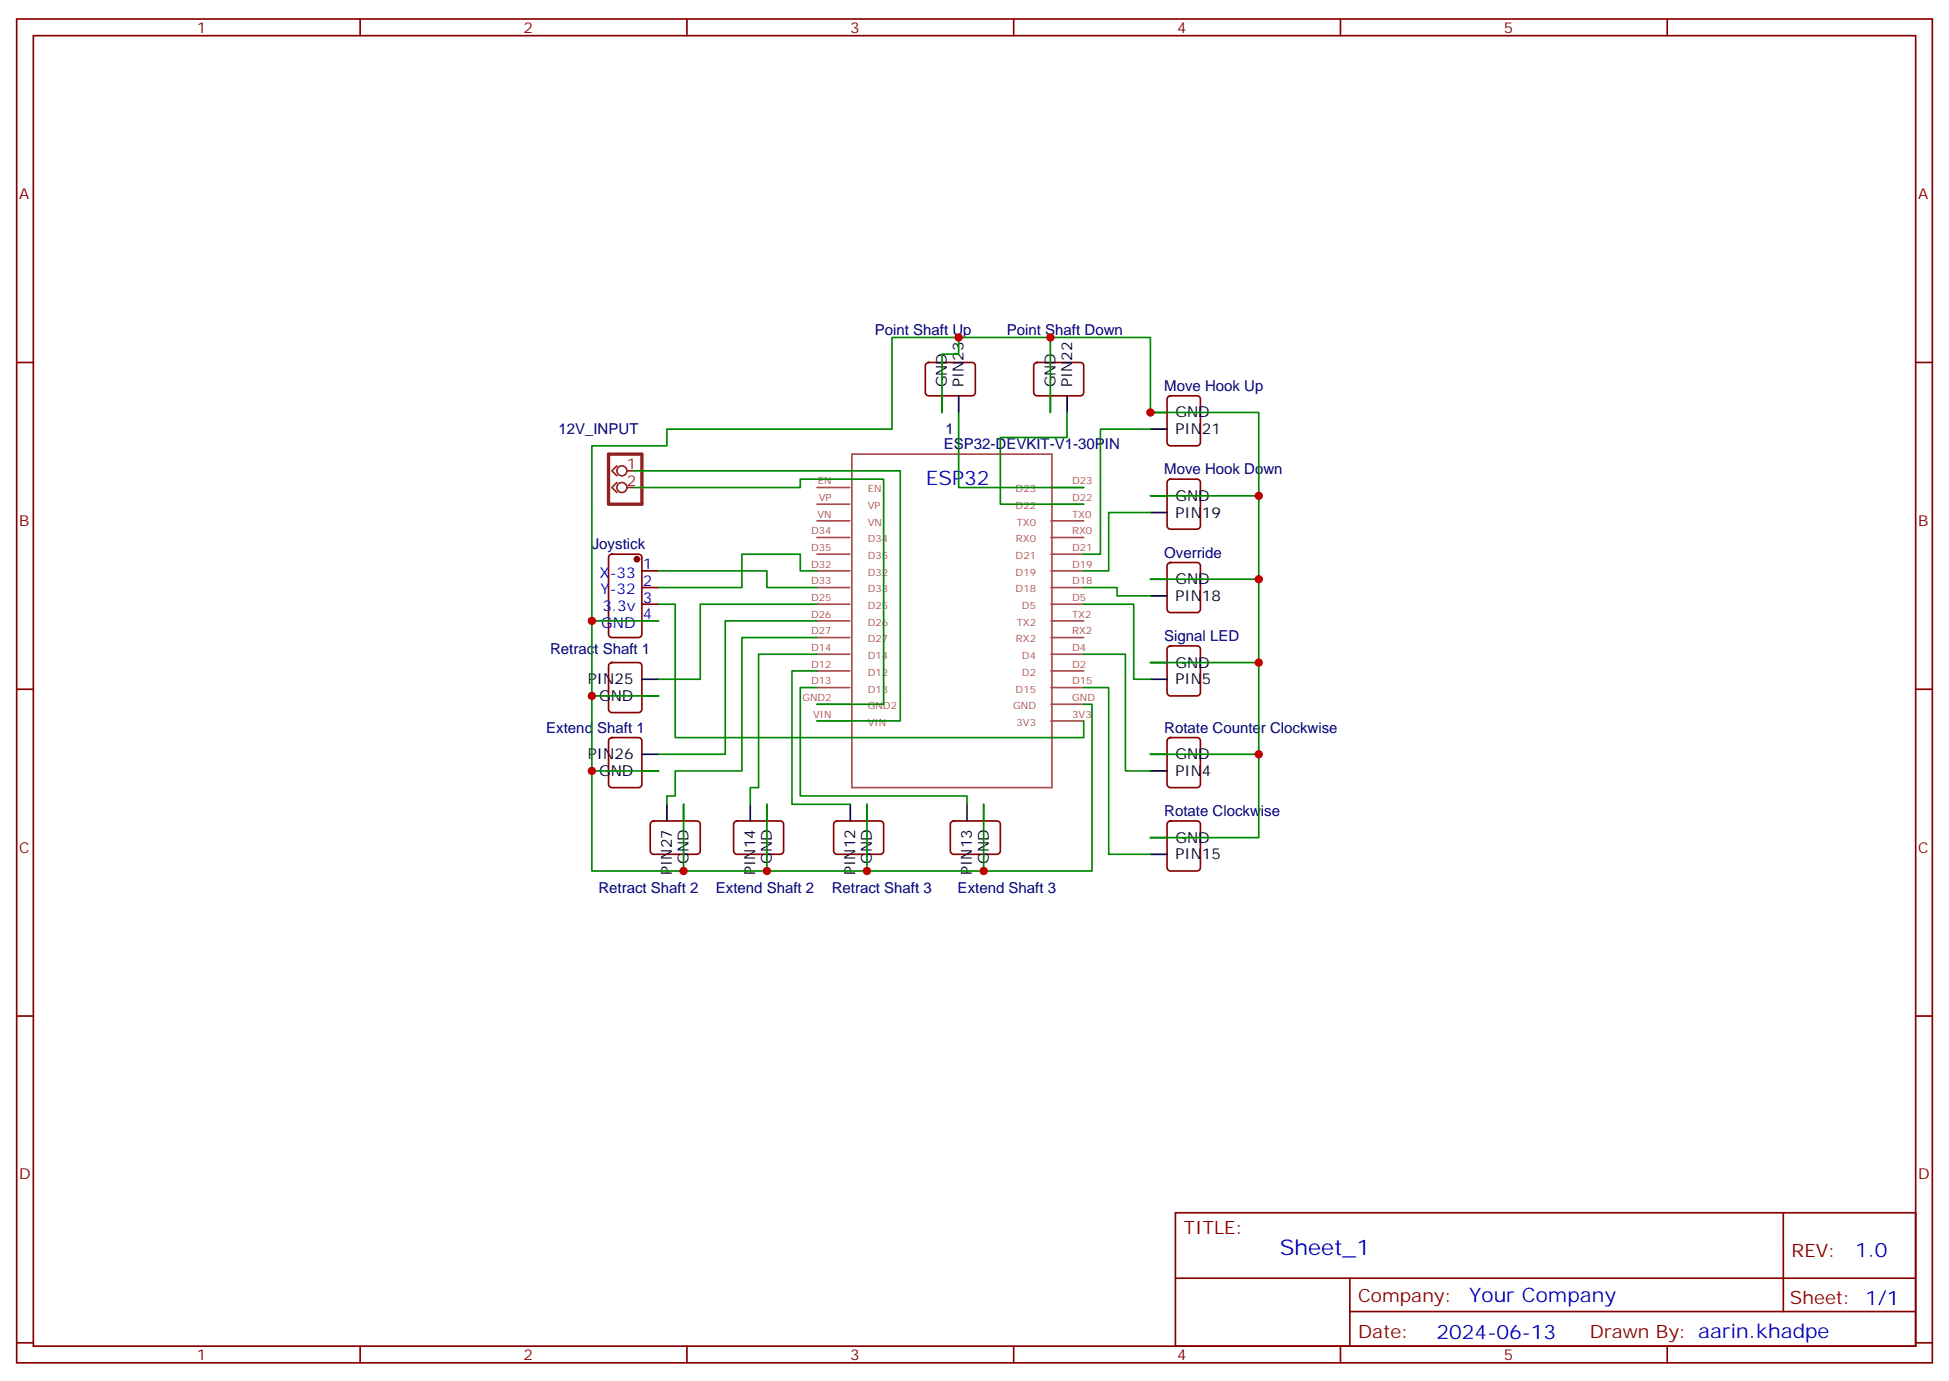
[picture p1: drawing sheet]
<svg xmlns="http://www.w3.org/2000/svg" width="412mm" height="292mm" viewBox="0 0 412 292" stroke-linecap="round" stroke-linejoin="round" font-family="sans-serif">
<g fill="none" stroke="#870000" stroke-width=".35">
<path d="M3.5 4h405.4v284.4h-405.4zM7.1 7.5h398.2v277.3h-398.2zM76.2 4v3.5M145.3 4v3.5M214.5 4v3.5M283.6 4v3.5M352.8 4v3.5M3.5 76.7h3.6M196 76.9l.5-.2h9.2a.71 .71 0 0 1 .7 .7v5.6a.76 .76 0 0 1-.7 .7h-9.2a.76 .76 0 0 1-.7-.7v-5.6zM219 76.9l.4-.2h9.2a.71 .71 0 0 1 .7 .7v5.6a.76 .76 0 0 1-.7 .7h-9.2a.76 .76 0 0 1-.7-.7v-5.6zM405.3 76.7h3.6M247.2 84l.4-.3h5.7a.71 .71 0 0 1 .7 .8v9.1a.76 .76 0 0 1-.7 .7h-5.7a.76 .76 0 0 1-.7-.7v-9.1z"/>
<path d="M129 117.5l.5-.2h5.6a.71 .71 0 0 1 .7 .7v16.2a.76 .76 0 0 1-.7 .7h-5.6a.76 .76 0 0 1-.7-.7v-16.2zM247.2 101.6l.4-.2h5.7a.71 .71 0 0 1 .7 .7v9.2a.76 .76 0 0 1-.7 .7h-5.7a.76 .76 0 0 1-.7-.7v-9.2zM247.2 119.2l.4-.2h5.7a.71 .71 0 0 1 .7 .7v9.2a.76 .76 0 0 1-.7 .7h-5.7a.76 .76 0 0 1-.7-.7v-9.2zM135.8 120.8h3.5M135.8 124.3h3.5M135.8 127.8h3.5M135.8 131.4h3.5M247.2 136.9l.4-.2h5.7a.71 .71 0 0 1 .7 .7v9.1a.76 .76 0 0 1-.7 .7h-5.7a.76 .76 0 0 1-.7-.7v-9.1zM3.5 145.8h3.6M129 156.3l.5-.2h5.6a.71 .71 0 0 1 .7 .7v9.1a.76 .76 0 0 1-.7 .8h-5.6a.76 .76 0 0 1-.7-.8v-9.1zM129 140.4l.5-.2h5.6a.71 .71 0 0 1 .7 .7v9.2a.76 .76 0 0 1-.7 .7h-5.6a.76 .76 0 0 1-.7-.7v-9.2zM247.2 156.3l.4-.2h5.7a.71 .71 0 0 1 .7 .7v9.1a.76 .76 0 0 1-.7 .8h-5.7a.76 .76 0 0 1-.7-.8v-9.1z"/>
<path d="M405.3 145.8h3.6M137.8 173.9l.5-.2h9.2a.71 .71 0 0 1 .7 .7v5.7a.76 .76 0 0 1-.7 .7h-9.2a.76 .76 0 0 1-.7-.7v-5.7zM155.5 173.9l.4-.2h9.2a.71 .71 0 0 1 .7 .7v5.7a.76 .76 0 0 1-.7 .7h-9.2a.76 .76 0 0 1-.7-.7v-5.7zM176.6 173.9l.5-.2h9.2a.71 .71 0 0 1 .7 .7v5.7a.76 .76 0 0 1-.7 .7h-9.2a.76 .76 0 0 1-.7-.7v-5.7zM201.3 173.9l.5-.2h9.2a.71 .71 0 0 1 .7 .7v5.7a.76 .76 0 0 1-.7 .7h-9.2a.76 .76 0 0 1-.7-.7v-5.7zM247.2 173.9l.4-.2h5.7a.71 .71 0 0 1 .7 .7v9.2a.76 .76 0 0 1-.7 .7h-5.7a.76 .76 0 0 1-.7-.7v-9.2zM3.5 215h3.6M405.3 215h3.6M248.7 256.6h156.6v28.2h-156.6zM377.3 256.6v20.9M248.7 270.5h156.5M285.6 277.5h119.6"/>
<path d="M285.6 270.5v14.1M3.5 284.1h3.6M76.2 284.8v3.6M145.3 284.8v3.6M214.5 284.8v3.6M283.6 284.8v3.6M352.8 284.8v3.6M405.3 284.1h3.6"/>
</g>
<g fill="none" stroke="#a64a4a" stroke-width=".35">
<path d="M180.3 96.1h42.3v70.6h-42.3zM172.9 117.3h6.9M172.9 113.7h6.9M172.9 110.2h6.9M172.9 106.7h6.9M172.9 103.2h6.9M222.4 117.3h6.9M222.4 113.7h6.9M222.4 110.2h6.9M222.4 106.7h6.9M222.4 103.2h6.9M172.9 138.4h6.9"/>
<path d="M172.9 134.9h6.9M172.9 131.4h6.9M172.9 127.8h6.9M172.9 124.3h6.9M172.9 120.8h6.9M222.4 138.4h6.9M222.4 134.9h6.9M222.4 131.4h6.9M222.4 127.8h6.9M222.4 124.3h6.9M222.4 120.8h6.9M172.9 152.5h6.9"/>
<path d="M172.9 149h6.9M172.9 145.5h6.9M172.9 142h6.9M222.4 152.5h6.9M222.4 149h6.9M222.4 145.5h6.9M222.4 142h6.9"/>
</g>
<g fill="none" stroke="#000" stroke-width=".35">
<path d="M199.3 83.7v3.6M202.8 83.7v3.6M222.2 83.7v3.6M225.8 83.7v3.6M243.4 90.8h3.5M243.4 87.3h3.5M243.4 108.4h3.5M243.4 104.9h3.5M243.4 126.1h3.5M243.4 122.6h3.5M135.8 159.6h3.5M135.8 143.7h3.5"/>
<path d="M135.8 147.2h3.5M243.4 159.6h3.5M243.4 143.7h3.5M243.4 140.2h3.5M135.8 163.1h3.5M141.1 170.2v3.5M144.6 170.2v3.5M158.7 170.2v3.5M162.3 170.2v3.5M179.9 170.2v3.5M183.4 170.2v3.5M204.6 170.2v3.5"/>
<path d="M208.1 170.2v3.5M243.4 163.1h3.5M243.4 177.2h3.5M243.4 180.8h3.5"/>
</g>
<circle cx="134.8" cy="118.3" r=".53" fill="#870000" stroke="#870000" stroke-width=".35"/>
<path d="M128.8 96.1h7v10.6h-7z" fill="none" stroke="#8c2424" stroke-width=".71"/>
<g fill="none" stroke="#8c2424" stroke-width=".35">
<path d="M130.5 98.6l-1 1 1 1.1M132.6 99.6h1.5M130.5 102.1l-1 1.1 1 1M132.6 103.2h1.5"/>
<circle cx="131.6" cy="99.6" r="1.06"/>
<circle cx="131.6" cy="103.2" r="1.06"/>
</g>
<g fill="none" stroke="#008700" stroke-width=".35">
<path d="M202.8 71.4v3.5h-3.5v12.4M222.2 71.4h-33.5v19.4h-47.6v3.5h-15.9v37.1h14.1M134.1 99.6h56.4v52.9h-17.6M202.8 87.3v15.9h26.5M222.2 87.3v-15.9h21.2v15.9h22.9v17.6M225.8 87.3v5.3h-14.1v14.1h17.6M243.4 90.8h-10.6v26.5h-3.5M134.1 103.2h35.2v-1.8h17.7v47.6h-14.1M243.4 108.4h-8.8v12.4h-5.3M243.4 104.9h22.9v17.7M125.2 131.4v15.8h14.1M139.3 127.8h3.6v28.3h86.4v-3.6"/>
<path d="M139.3 120.8h23v3.5h10.6M172.9 127.8h-24.7v15.9h-8.9M172.9 131.4h-19.4v28.2h-14.2M172.9 134.9h-15.9v28.2h-14.1v5.3h-1.8v1.8M172.9 138.4h-12.4v28.3h-1.8v3.5M172.9 120.8h-3.6v-3.5h-12.3v7h-17.7M229.3 124.3h7.1v1.8h7M229.3 127.8h10.6v15.9h3.5M229.3 138.4h8.8v24.7h5.3M243.4 122.6h22.9v17.6M125.2 147.2v15.9h14.1M172.9 142h-5.3v28.2h12.3"/>
<path d="M172.9 145.5h-3.6v22.9h35.3v1.8M229.3 145.5h5.3v35.3h8.8M229.3 149h1.8v35.3h-23M243.4 159.6h22.9v17.6h-22.9M243.4 140.2h22.9v19.4M125.2 163.1v21.2h19.4v-14.1M162.3 170.2v14.1h-17.7M183.4 170.2v14.1h-21.1M208.1 170.2v14.1h-24.7"/>
</g>
<g fill="#c00">
<circle cx="266.3" cy="159.6" r=".88"/>
<circle cx="266.3" cy="140.2" r=".88"/>
<circle cx="266.3" cy="122.6" r=".88"/>
<circle cx="266.3" cy="104.9" r=".88"/>
<circle cx="243.4" cy="87.3" r=".88"/>
<circle cx="125.2" cy="131.4" r=".88"/>
<circle cx="125.2" cy="147.2" r=".88"/>
<circle cx="125.2" cy="163.1" r=".88"/>
<circle cx="144.6" cy="184.3" r=".88"/>
<circle cx="162.3" cy="184.3" r=".88"/>
<circle cx="183.4" cy="184.3" r=".88"/>
<circle cx="208.1" cy="184.3" r=".88"/>
<circle cx="222.3" cy="71.4" r=".88"/>
<circle cx="202.8" cy="71.4" r=".88"/>
</g>
<text font-size="4.6" fill="#00f" x="270.8" y="265.6">Sheet_1</text>
<g font-size="4.2" fill="#00f">
<text x="195.9" y="102.7">ESP32</text>
<text x="392.5" y="265.9">1.0</text>
<text x="310.9" y="275.4">Your Company</text>
<text x="304" y="283.2">2024-06-13</text>
</g>
<g font-size="3.9" fill="#800">
<text x="250.5" y="261.2">TITLE:</text>
<text x="379.1" y="265.9">REV:</text>
<text x="287.4" y="275.4">Company:</text>
<text x="378.7" y="276">Sheet: 1/1</text>
<text x="287.4" y="283.1">Date:</text>
<text x="336.4" y="283.2">Drawn By: aarin.khadpe</text>
</g>
<g font-size="3.2" fill="#800">
<text x="41.6" y="7">1</text>
<text x="110.8" y="7">2</text>
<text x="179.9" y="7">3</text>
<text x="249.1" y="7">4</text>
<text x="318.2" y="7">5</text>
<text x="4.1" y="42.1">A</text>
<text x="405.9" y="42.1">A</text>
<text x="4.1" y="111.3">B</text>
<text x="405.9" y="111.3">B</text>
<text x="4.1" y="180.4">C</text>
<text x="405.9" y="180.4">C</text>
<text x="4.1" y="249.6">D</text>
<text x="405.9" y="249.6">D</text>
<text x="41.6" y="287.8">1</text>
<text x="110.8" y="287.8">2</text>
<text x="179.9" y="287.8">3</text>
<text x="249.1" y="287.8">4</text>
<text x="318.2" y="287.8">5</text>
</g>
<g font-size="3.2" fill="#000080">
<text x="185.1" y="70.8">Point Shaft Up</text>
<text x="213.1" y="70.8">Point Shaft Down</text>
<text x="246.3" y="82.7">Move Hook Up</text>
<text x="118.2" y="91.9">12V_INPUT</text>
<text x="199.7" y="95">ESP32-DEVKIT-V1-30PIN</text>
<text x="200.1" y="91.9">1</text>
<text x="246.3" y="100.3">Move Hook Down</text>
<text x="125.2" y="116.2">Joystick</text>
<text x="246.3" y="118">Override</text>
<text x="246.3" y="135.6">Signal LED</text>
<text x="116.4" y="138.4">Retract Shaft 1</text>
<text x="115.6" y="155">Extend Shaft 1</text>
<text x="246.3" y="155">Rotate Counter Clockwise</text>
<text x="246.3" y="172.6">Rotate Clockwise</text>
<text x="126.6" y="189">Retract Shaft 2</text>
<text x="151.5" y="189">Extend Shaft 2</text>
<text x="176" y="189">Retract Shaft 3</text>
<text x="202.6" y="189">Extend Shaft 3</text>
</g>
<g font-size="3.2">
<text x="200.4" y="82" transform="rotate(-90 200.4 82)">GND</text>
<text x="203.9" y="82" transform="rotate(-90 203.9 82)">PIN23</text>
<text x="223.3" y="82" transform="rotate(-90 223.3 82)">GND</text>
<text x="226.8" y="82" transform="rotate(-90 226.8 82)">PIN22</text>
<text x="248.7" y="88.3">GND</text>
<text x="248.7" y="91.9">PIN21</text>
<text x="248.7" y="106">GND</text>
<text x="248.7" y="109.5">PIN19</text>
<text x="248.7" y="123.6">GND</text>
<text x="248.7" y="127.1">PIN18</text>
<text x="248.7" y="141.3">GND</text>
<text x="124.4" y="144.8">PIN25</text>
<text x="126.8" y="148.3">GND</text>
<text x="248.7" y="144.8">PIN5</text>
<text x="124.4" y="160.7">PIN26</text>
<text x="248.7" y="160.7">GND</text>
<text x="126.8" y="164.2">GND</text>
<text x="248.7" y="164.2">PIN4</text>
<text x="248.7" y="178.3">GND</text>
<text x="142.2" y="185.1" transform="rotate(-90 142.2 185.1)">PIN27</text>
<text x="145.7" y="182.8" transform="rotate(-90 145.7 182.8)">GND</text>
<text x="159.8" y="185.1" transform="rotate(-90 159.8 185.1)">PIN14</text>
<text x="163.3" y="182.8" transform="rotate(-90 163.3 182.8)">GND</text>
<text x="181" y="185.1" transform="rotate(-90 181 185.1)">PIN12</text>
<text x="184.5" y="182.8" transform="rotate(-90 184.5 182.8)">GND</text>
<text x="205.7" y="185.1" transform="rotate(-90 205.7 185.1)">PIN13</text>
<text x="209.2" y="182.8" transform="rotate(-90 209.2 182.8)">GND</text>
<text x="248.7" y="181.8">PIN15</text>
</g>
<g font-size="3.2" fill="#8d2323">
<text x="132.6" y="99.3">1</text>
<text x="132.6" y="102.8">2</text>
</g>
<g font-size="3.2" fill="#00f">
<text x="126.9" y="122.2">X-33</text>
<text x="127.1" y="125.7">Y-32</text>
<text x="136" y="120.4">1</text>
<text x="136" y="124">2</text>
<text x="127.5" y="129.3">3.3v</text>
<text x="136" y="127.5">3</text>
<text x="136" y="131">4</text>
<text x="127.2" y="132.8">GND</text>
</g>
<g font-size="2.1" fill="#a54b4b">
<text x="173.1" y="102.5">EN</text>
<text x="173.3" y="106">VP</text>
<text x="183.6" y="107.7">VP</text>
<text x="183.6" y="104.2">EN</text>
<text x="214.9" y="107.7">D22</text>
<text x="214.9" y="104.2">D23</text>
<text x="226.9" y="106">D22</text>
<text x="226.9" y="102.5">D23</text>
<text x="171.7" y="113">D34</text>
<text x="172.9" y="109.5">VN</text>
<text x="183.6" y="111.2">VN</text>
<text x="215.1" y="111.2">TX0</text>
<text x="226.9" y="113">RX0</text>
<text x="226.9" y="109.5">TX0</text>
<text x="171.7" y="116.6">D35</text>
<text x="183.6" y="118.3">D35</text>
<text x="183.6" y="114.8">D34</text>
<text x="214.9" y="118.3">D21</text>
<text x="215" y="114.8">RX0</text>
<text x="226.9" y="116.6">D21</text>
<text x="171.7" y="123.6">D33</text>
<text x="171.7" y="120.1">D32</text>
<text x="183.6" y="125.4">D33</text>
<text x="183.6" y="121.8">D32</text>
<text x="214.9" y="125.4">D18</text>
<text x="214.9" y="121.8">D19</text>
<text x="226.9" y="123.6">D18</text>
<text x="226.9" y="120.1">D19</text>
<text x="171.7" y="130.7">D26</text>
<text x="171.7" y="127.2">D25</text>
<text x="183.6" y="128.9">D25</text>
<text x="216.2" y="128.9">D5</text>
<text x="226.9" y="130.7">TX2</text>
<text x="226.9" y="127.2">D5</text>
<text x="171.7" y="137.7">D14</text>
<text x="171.7" y="134.2">D27</text>
<text x="183.6" y="135.9">D27</text>
<text x="183.6" y="132.4">D26</text>
<text x="215" y="135.9">RX2</text>
<text x="215.1" y="132.4">TX2</text>
<text x="226.9" y="137.7">D4</text>
<text x="226.9" y="134.2">RX2</text>
<text x="171.7" y="141.3">D12</text>
<text x="183.6" y="143">D12</text>
<text x="183.6" y="139.5">D14</text>
<text x="216.2" y="143">D2</text>
<text x="216.2" y="139.5">D4</text>
<text x="226.9" y="141.3">D2</text>
<text x="169.8" y="148.3">GND2</text>
<text x="171.7" y="144.8">D13</text>
<text x="183.6" y="146.5">D13</text>
<text x="214.9" y="146.5">D15</text>
<text x="226.9" y="148.3">GND</text>
<text x="226.9" y="144.8">D15</text>
<text x="172.1" y="151.8">VIN</text>
<text x="183.6" y="153.6">VIN</text>
<text x="183.6" y="150.1">GND2</text>
<text x="214.4" y="150.1">GND</text>
<text x="215.1" y="153.6">3V3</text>
<text x="226.9" y="151.8">3V3</text>
</g>
</svg>
